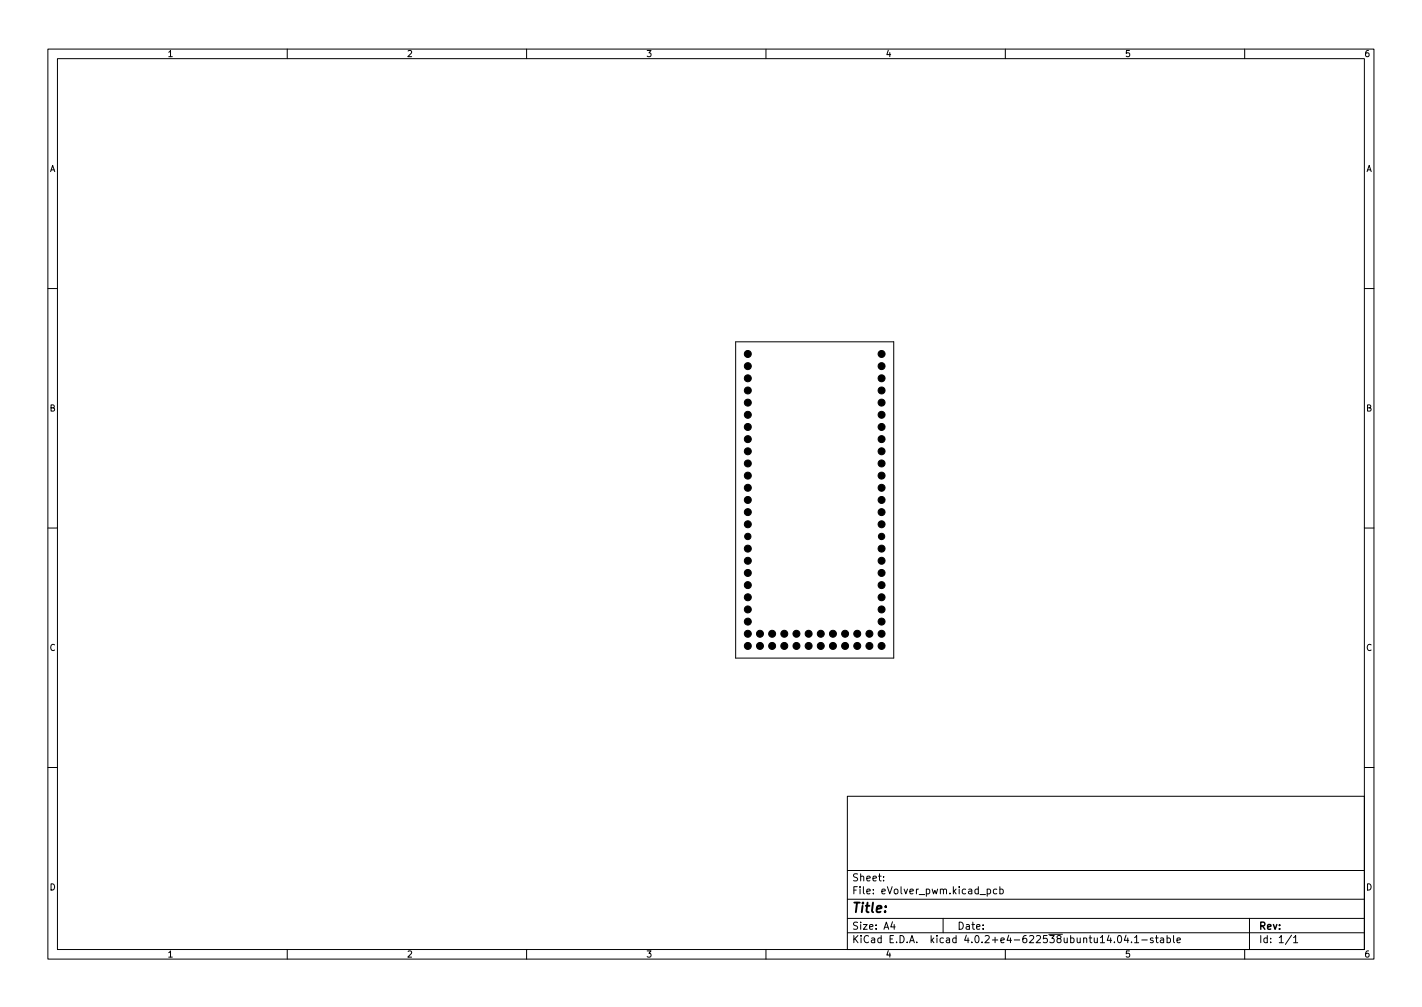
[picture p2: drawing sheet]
<svg xmlns="http://www.w3.org/2000/svg" width="297mm" height="210mm" viewBox="0 0 297 210" stroke-linecap="round" stroke-linejoin="round" font-family="sans-serif">
<g fill="none" stroke="#000" stroke-width=".21">
<path d="M10 10.2h277v190.1h-277zM12 12.2h273v186.1h-273zM60 10.2v2M110 10.2v2M160 10.2v2M210 10.2v2M260 10.2v2M10 60.2h2M153.7 71.4h33v66h-33zM285 60.2h2M10 110.2h2M285 110.2h2"/>
<path d="M10 160.2h2M177 166.3h108v32h-108zM285 160.2h2M60 198.3v2M110 198.3v2M160 198.3v2M177 194.8h108M177 191.8h108M177 187.8h108M177 181.8h108M184.6 183.8v.1M184.6 183v.1"/>
<path d="M186.4 192.5l-.3 1h.9M186.8 193v1M197 191.8v3M204.7 186.8h1.2M206.2 185.7l.4-.1 .3 .3-.1 .7h-.6M206.2 185.6v1.5M208.2 185.7l-.4-.1-.3 .3 .1 .7h.6M208.9 185.7l.4-.1 .3 .3-.2 .7h-.5M208.9 185.1v1.5M210 198.3v2M233.6 195.4l.2-.1a.8 .8 0 0 1 .5 .8 .8 .8 0 0 1-.5 .7 1 1 0 0 1-.2-1.4zM235.2 195.3l-.3 1h.9"/>
<path d="M235.6 195.8v1M236.4 196.7v.1M237 195.8l.4-.5v1.5M237 196.8h.9M238.5 196.3h1.1M240.9 195.9l-.4-.1-.2 .2 .1 .3 .5 .1v.4h-.6M241.4 195.8h.5M241.6 195.3v1.3l.3 .2M242.4 195.9h.6l.1 .9M243.1 196.2l-.5 .1-.2 .2 .2 .3h.5M243.8 195.9l.4-.1 .3 .3-.1 .7h-.6M243.8 195.3v1.5"/>
<path d="M245.1 195.3v1.3l.3 .2M245.9 196.3l.7-.1-.1-.3-.4-.1-.2 .2v.8h.6M260 198.3v2M261 191.8v6.5M269.8 195.3l-1.3 1.9M270.2 195.8l.4-.5v1.5M270.2 196.8h.9"/>
</g>
<g fill="#000" stroke="#000" stroke-width=".21">
<circle cx="156.2" cy="73.9" r=".73"/>
<circle cx="156.2" cy="79" r=".73"/>
<circle cx="156.2" cy="76.4" r=".73"/>
<circle cx="184.1" cy="76.4" r=".73"/>
<circle cx="184.1" cy="73.9" r=".73"/>
<circle cx="184.1" cy="79" r=".73"/>
<circle cx="156.2" cy="89.1" r=".73"/>
<circle cx="156.2" cy="81.5" r=".73"/>
<circle cx="156.2" cy="99.3" r=".73"/>
<circle cx="156.2" cy="94.2" r=".73"/>
<circle cx="156.2" cy="91.7" r=".73"/>
<circle cx="156.2" cy="84.1" r=".73"/>
<circle cx="156.2" cy="96.8" r=".73"/>
<circle cx="156.2" cy="86.6" r=".73"/>
<circle cx="184.1" cy="89.1" r=".73"/>
<circle cx="184.1" cy="99.3" r=".73"/>
<circle cx="184.1" cy="96.8" r=".73"/>
<circle cx="184.1" cy="94.2" r=".73"/>
<circle cx="184.1" cy="86.6" r=".73"/>
<circle cx="184.1" cy="84.1" r=".73"/>
<circle cx="184.1" cy="91.7" r=".73"/>
<circle cx="184.1" cy="81.5" r=".73"/>
<circle cx="156.2" cy="119.6" r=".73"/>
<circle cx="156.2" cy="117.1" r=".73"/>
<circle cx="156.2" cy="114.5" r=".73"/>
<circle cx="156.2" cy="104.4" r=".73"/>
<circle cx="156.2" cy="101.8" r=".73"/>
<circle cx="156.2" cy="109.5" r=".73"/>
<circle cx="156.2" cy="106.9" r=".73"/>
<circle cx="156.2" cy="112" r=".66"/>
<circle cx="184.1" cy="117.1" r=".73"/>
<circle cx="184.1" cy="104.4" r=".73"/>
<circle cx="184.1" cy="101.8" r=".73"/>
<circle cx="184.1" cy="119.6" r=".73"/>
<circle cx="184.1" cy="114.5" r=".73"/>
<circle cx="184.1" cy="109.5" r=".73"/>
<circle cx="184.1" cy="106.9" r=".73"/>
<circle cx="184.2" cy="112" r=".66"/>
<circle cx="156.2" cy="127.2" r=".73"/>
<circle cx="156.2" cy="134.9" r=".73"/>
<circle cx="156.2" cy="129.8" r=".73"/>
<circle cx="156.2" cy="132.3" r=".73"/>
<circle cx="156.2" cy="124.7" r=".73"/>
<circle cx="156.2" cy="122.2" r=".73"/>
<circle cx="158.7" cy="132.3" r=".73"/>
<circle cx="158.7" cy="134.9" r=".73"/>
<circle cx="161.3" cy="132.3" r=".73"/>
<circle cx="161.3" cy="134.9" r=".73"/>
<circle cx="163.8" cy="132.3" r=".73"/>
<circle cx="163.8" cy="134.9" r=".73"/>
<circle cx="166.4" cy="134.9" r=".73"/>
<circle cx="166.4" cy="132.3" r=".73"/>
<circle cx="168.9" cy="132.3" r=".73"/>
<circle cx="168.9" cy="134.9" r=".73"/>
<circle cx="171.4" cy="134.9" r=".73"/>
<circle cx="171.4" cy="132.3" r=".73"/>
<circle cx="174" cy="134.9" r=".73"/>
<circle cx="174" cy="132.3" r=".73"/>
<circle cx="176.5" cy="134.9" r=".73"/>
<circle cx="176.5" cy="132.3" r=".73"/>
<circle cx="179.1" cy="132.3" r=".73"/>
<circle cx="179.1" cy="134.9" r=".73"/>
<circle cx="181.6" cy="134.9" r=".73"/>
<circle cx="181.6" cy="132.3" r=".73"/>
<circle cx="184.1" cy="132.3" r=".73"/>
<circle cx="184.1" cy="134.9" r=".73"/>
<circle cx="184.1" cy="129.8" r=".73"/>
<circle cx="184.1" cy="127.2" r=".73"/>
<circle cx="184.1" cy="122.2" r=".73"/>
<circle cx="184.1" cy="124.7" r=".73"/>
</g>
<text font-size="2.8" x="178" y="190.6">Title:</text>
<g font-size="2.1">
<text x="178" y="184">Sheet:</text>
<text x="178" y="186.7">File: eVolver_pwm.kicad_pcb</text>
<text x="178" y="196.9">KiCad E.D.A. kicad 4.0.2+e4-622538ubuntu14.04.1-stable</text>
<text x="178" y="194.1">Size: A4</text>
<text x="200" y="194.1">Date:</text>
<text x="263" y="194.1">Rev:</text>
<text x="263" y="196.9">Id: 1/1</text>
</g>
<g font-size="1.8">
<text x="35" y="11.9">1</text>
<text x="85" y="11.9">2</text>
<text x="135" y="11.9">3</text>
<text x="185" y="11.9">4</text>
<text x="235" y="11.9">5</text>
<text x="285" y="11.9">6</text>
<text x="10.3" y="35.9">A</text>
<text x="285.3" y="35.9">A</text>
<text x="10.3" y="85.9">B</text>
<text x="285.3" y="85.9">B</text>
<text x="10.3" y="135.9">C</text>
<text x="285.3" y="135.9">C</text>
<text x="10.3" y="185.9">D</text>
<text x="285.3" y="185.9">D</text>
<text x="35" y="199.9">1</text>
<text x="85" y="199.9">2</text>
<text x="135" y="199.9">3</text>
<text x="185" y="199.9">4</text>
<text x="235" y="199.9">5</text>
<text x="285" y="199.9">6</text>
</g>
</svg>
